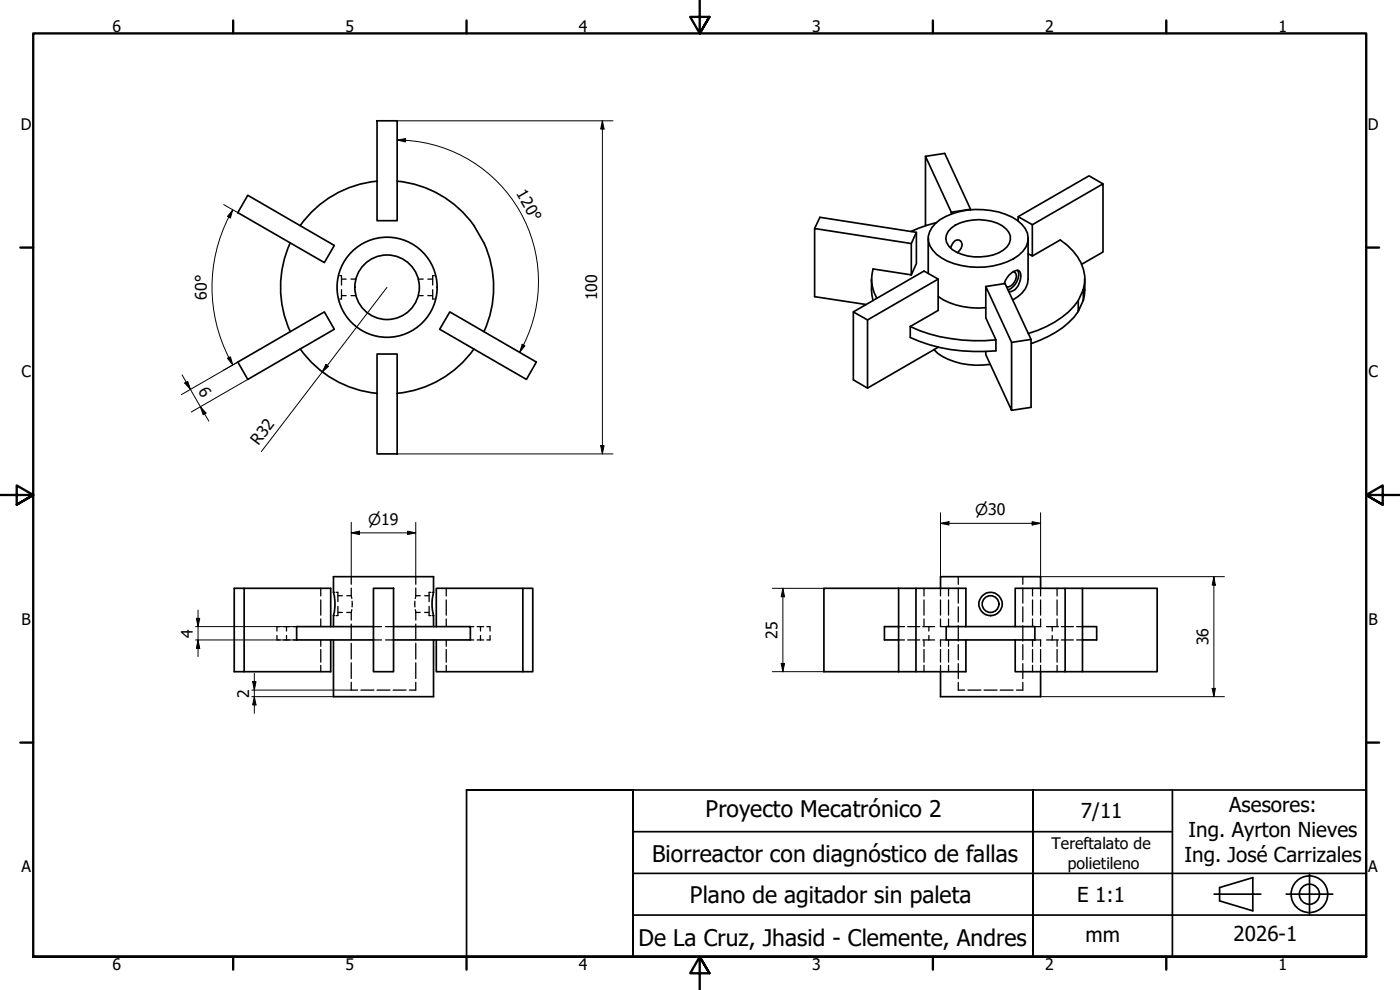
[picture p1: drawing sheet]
<svg xmlns="http://www.w3.org/2000/svg" width="420mm" height="297mm" viewBox="0 0 420 297" stroke-linecap="round" stroke-linejoin="round" font-family="sans-serif">
<!-- layer: Hidden (ISO) -->
<g fill="none" stroke="#000" stroke-width=".38">
<path d="M101.6 89.7h.3M101.6 82.7h.3M102.2 82.7h.3v2.8M102.5 86.9v2.8h-.3M102.5 88.7h1.4M102.5 83.7h1.4M105.3 88.7h1.5M105.3 83.7h1.5M125.5 88.7h1.5M125.5 83.7h1.5M128.4 88.7h1.5M128.4 83.7h1.5"/>
<path d="M129.9 86.9v2.8h.3M130.2 82.7h-.3v2.8M130.4 89.7h.3M130.4 82.7h.3M96.3 176.5v2.3M100.1 177.7h.4M101 177.7h.4v2.8M101.4 178.7h1.3M104.1 178.7h1.3M105.4 178.7l.2 .9M105.4 173v2.3M105.4 176.5v2.2"/>
<path d="M124.8 178.7l-.1 .9M124.8 178.7h1.3M124.8 173v2.3M124.8 176.5v2.2M127.4 178.7h1.4M129.2 177.7h-.4v2.8M129.7 177.7h.4M133.9 176.5v2.3M277.3 176.5v2.3M282.3 176.5v2.3M284.7 176.5v2.3M287.6 173v2.3"/>
<path d="M287.6 176.5v4.5M307 173v2.3M307 176.5v4.5M309.9 176.5v2.3M312.3 176.5v2.3M317.2 176.5v2.3M83.1 190.7v1.3h1M84.1 188h-1v1.3M85 192h2M85 188h2M86 188v1.3M86 190.7v1.3"/>
<path d="M88 192h1M88 188h1M96.3 180v4.6M96.3 185.7v2.3M96.3 192v1.9M96.3 194.9v3.8M96.3 199.6v1.9M100.1 184.7h.4M101.4 181.9v2.8h-.4M101.4 183.8h1.3M104.1 183.8h1.3M105.4 183.8v2.2"/>
<path d="M105.4 187.2v4.7M105.4 193v4.7M105.4 198.9v4.7M105.6 182.9l-.2 .9M105.7 180.4v1.7M112.1 192h2.4M112.1 188h2.4M115.7 192h2.4M115.7 188h2.4M124.5 180.4v1.7M124.7 182.9l.1 .9M124.8 183.8h1.3"/>
<path d="M124.8 183.8v2.2M124.8 187.2v4.7M124.8 193v4.7M124.8 198.9v4.7M127.4 183.8h1.4M128.8 181.9v2.8h.4M129.7 184.7h.4M133.9 180v4.6M133.9 185.7v2.3M133.9 192v1.9M133.9 194.9v3.8M133.9 199.6v1.9"/>
<path d="M141.2 192h1M141.2 188h1M143.2 188h1v1.3M143.2 192h2M144.2 188h1M144.2 190.7v1.3M146.1 188h1v1.3M147.1 190.7v1.3h-1M269.7 192h1.8M269.7 188h1.8M272.4 192h3.6M272.4 188h3.6"/>
<path d="M276.9 192h3.6M276.9 188h3.6M277.3 180v4.6M277.3 185.7v2.3M277.3 192v1.9M277.3 194.9v3.8M277.3 199.6v1.9M278.8 188v1.3M278.8 190.7v1.3M282.2 192h1.8M282.2 188h1.8M282.3 180v4.6"/>
<path d="M282.3 185.7v2.3M282.3 192v1.9M282.3 194.9v3.8M282.3 199.6v1.9M284.7 180v4.6M284.7 185.7v2.3M284.7 192v1.9M284.7 194.9v3.8M284.7 199.6v1.9M287.6 182.1v4.5M287.6 187.8v4.5M287.6 193.4v4.6"/>
<path d="M287.6 199.1v4.5M307 182.1v4.5M307 187.8v4.5M307 193.4v4.6M307 199.1v4.5M309.9 180v4.6M309.9 185.7v2.3M309.9 192v1.9M309.9 194.9v3.8M309.9 199.6v1.9M310.6 192h1.8M310.6 188h1.8"/>
<path d="M312.3 180v4.6M312.3 185.7v2.3M312.3 192v1.9M312.3 194.9v3.8M312.3 199.6v1.9M314.1 188h1.7v1.3M314.1 192h3.5M315.8 188h1.8M315.8 190.7v1.3M317.2 180v4.6M317.2 185.7v2.3M317.2 192v1.9"/>
<path d="M317.2 194.9v3.8M317.2 199.6v1.9M318.5 192h3.6M318.5 188h3.6M323.1 192h1.8M323.1 188h1.8M105.4 204.7v2.4h1.9M108.3 207.1h3.9M113.2 207.1h3.8M118 207.1h3.9M124.8 204.7v2.4h-1.9M287.6 204.8v2.3h1.9"/>
<path d="M290.5 207.1h3.9M295.3 207.1h3.9M300.2 207.1h3.8M307 204.8v2.3h-1.9"/>
</g>
<!-- layer: Visible (ISO) -->
<g fill="none" stroke="#000" stroke-width=".51">
<path d="M113.2 36.2h6v30h-6zM74.4 58.6l25.9 15-3 5.2-25.9-15zM113.2 54.4a32 32 0 0 0-23.1 13.3M119.2 54.4a32 32 0 0 1 23 13.3 31.9 31.9 0 0 1 5.5 13.4 32 32 0 0 1-2.5 18.4M277.7 46.9l5.8-.9 7.8 17M331 55.2l-4.2-2.4-21.2 12.2M87.1 72.9a32 32 0 0 0 0 26.6M244.5 68.6l1.6-3.4 28.9 4.5v9.4l-1.5 3.4M273.5 73.1l-29-4.5v20.4l15.4 2.4M275 69.7l-1.5 3.4v9.4M278.6 71.5v10.5M280.7 67a21.4 21.4 0 0 1 19-3.4 13.6 13.6 0 0 1 8 5 5.8 5.8 0 0 1-1.9 8 22.4 22.4 0 0 1-23.2 .8 6.4 6.4 0 0 1-3.6-7.8l.7-1.3z"/>
<path d="M281.1 66.8l-2.8 .7-4.9 2M285.3 74.4l.5-1.1a1.5 1.5 0 0 1 1.4-1.3 1.5 1.5 0 0 1 1.5 1.3 3.2 3.2 0 0 1-1.4 2.5M285.5 63.7l-7.8-16.8 .2 20.8M285.5 68.4a14.6 14.6 0 0 1 15.3-.7 4.2 4.2 0 0 1 2.1 5.4 9.8 9.8 0 0 1-8.6 4 12.2 12.2 0 0 1-9.6-3.3 3.6 3.6 0 0 1 .8-5.4zM291.3 62.8l-5.8 .9v.5M305.6 66.3v-1.3l4.2 2.4M308.5 71.5v12.2a6.5 6.5 0 0 1-2.9 5.2l-1.7 1.1M308.5 76.1l1.3 .7v-9.4l21.2-12.2v20.4l-6.4 3.7M309.8 76.8l8.4-4.8a15.3 15.3 0 0 1 7.4 10.9l-.1 2-.4 2M135 93.6l26 15-3 5.2-26-15zM256.1 93.6l4.2 2.4M261.6 83.7v3.3l.4 3.2"/>
<path d="M273.2 98v3.3a50.2 50.2 0 0 0 25.7 4v-3.3l-3.1-6.6v-9.4l7.8 16.7v20.4l-7.8-16.7v-.9M273.2 98a50.2 50.2 0 0 0 25.7 4M273.2 98l8.4-4.9v-9.4l-4.3-2.4-21.2 12.3v20.4l4.2 2.4 21.3-12.3M273.5 82.5l-11.5-1.8a11 11 0 0 0 1.1 8.8M281.6 88.9a21 21 0 0 0 14.2 3.4M281.6 83.7l-21.3 12.3v20.4M295.8 86l5.8-.9 7.8 16.7v20.4l-5.8 .9M301.4 85.1a5.1 5.1 0 0 1 4.1-4l.3 .1a3.4 3.4 0 0 1 0 4.1l-.3 .5a2.97 2.97 0 0 1-2.7 1.7M301.5 84.9v.2M304.1 81.5a1.49 1.49 0 0 1 .8 2.2 2.91 2.91 0 0 1-2.8 2.3M305.4 81.1a4.6 4.6 0 0 1-2.1 5.6l-.8 .3M323.6 93.5a24.4 24.4 0 0 1-11.5 8.6l-2.7 1"/>
<path d="M323.6 90.2a26.8 26.8 0 0 1-15 9.9M325.1 86.9v3.2l-1.5 3.4v-3.3zM325.6 83.7v3.3l-.5 3.1M71.4 108.6l25.9-15 3 5.2-25.9 15zM90.1 104.7a32 32 0 0 0 23.1 13.3M113.2 106.2h6v30h-6zM142.2 104.7a32 32 0 0 1-23 13.3M280.3 104.9a17.6 17.6 0 0 0 12.5 4.7l4.4-.3M309.4 101.8l-5.8 .9M73.3 176.5h-3v25h29v-9.5M112.1 176.5h6v25h-6zM156.9 176.5h3v25h-3"/>
<path d="M269.7 176.5h-22.4v25h22.4M269.7 176.5h5.2M269.7 176.5v25M282.3 176.5v-3.5h30v3.5M319.7 176.5h5.2v25h-5.2M324.9 176.5h22.4v25h-22.4M99.3 188v-11.5h-26v25M100.1 188v-3.3a13.9 13.9 0 0 0 0-7v-4.7h30v4.7a13.9 13.9 0 0 0 0 7v3.3M100.1 192v17h30v-17M112.1 188h-23.1v4h23.1M118.1 188h23.1v4h-23.1M130.9 188v-11.5h26v25h-26v-9.5"/>
<path d="M269.7 188h-4.3v4h4.3M284 188h26.6v4h-26.6zM289.9 192v9.5h-20.2M289.9 188v-11.5h-15v25M304.7 188v-11.5h15v25h-15v-9.5M324.9 188h4.2v4h-4.2M282.3 201.5v7.5h30v-7.5"/>
<circle cx="116.2" cy="86.2" r="15"/>
<circle cx="116.2" cy="86.2" r="9.7"/>
<circle cx="297.3" cy="181.2" r="3.5"/>
<circle cx="297.3" cy="181.2" r="2.51"/>
</g>
<!-- layer: Border (ISO) -->
<g fill="none" stroke="#000" stroke-width=".7">
<path d="M70 6.1v3.9M140 6.1v3.9M210 0v10l-2.9-4.9h5.8l-2.9 4.9 2.9-4.9M280 6.1v3.9M350 6.1v3.9M6.1 74.3h3.9M410 74.3h3.9M0 148.5h10l-5-2.8v5.7l5-2.9-5 2.9M420 148.5h-10l5-2.8v5.7l-5-2.9 5 2.9M6.1 222.8h3.9M410 222.8h3.9M10 287.1v-277.1h400v277.1h-400h400"/>
<path d="M70 287.1v3.8M140 287.1v3.8M212.9 292l-2.9-4.9 2.9 4.9h-5.8l2.9-4.9v9.9M280 287.1v3.8M350 287.1v3.8"/>
</g>
<!-- layer: Title (ISO) -->
<g fill="none" stroke="#000" stroke-width=".51">
<path d="M140 237v50.1h50v-50.1v50.1v-25M190 237h-50h50v25.1M190 237h220v50.1h-220zM351.9 237v50.1M190 249.5h161.9M310 257v20M190 274.6h220M190 262.1h220M310 262.1v12.5M364.4 268.3h14M366 266.3l10-3v10l-10-3zM386 268.3h14"/>
<path d="M393 262.1v12.3M310 287.1v-50.1v50.1"/>
<circle cx="393" cy="268.3" r="5.5"/>
<circle cx="393" cy="268.3" r="3"/>
</g>
<!-- layer: Dimension (ISO) -->
<g fill="none" stroke="#000" stroke-width=".3">
<path d="M119.2 36.2h64.8M180.8 36.2l.5 2.5h-1zM180.8 36.2v100M119.2 42l2.5-.4v1zM119.2 42a42.5 42.5 0 0 1 36.8 63.7M67.1 61.4l4.3 2.4M68.7 65.1a46.5 46.5 0 0 0 0 42.1M69.8 63l-.6 2.4-.9-.5zM69.8 63l-1.1 2.1M116.1 86.2l-37.7 49.3M54.7 112.5l8 13.9M55.4 114.9l.9-.5 .8 2.4z"/>
<path d="M67.1 111l4.3-2.4-17 9.8M68.3 107.5l.9-.5 .6 2.5zM68.7 107.3l1.1 2.2M74.4 113.8l-17 9.8M97.8 109.3l.8 .6-1.9 1.7zM156.7 103.3l.8 .4-1.5 2zM60.1 122l1.7 1.9-.8 .5zM119.2 136.2h64.8M180.3 133.7h1l-.5 2.5zM105.4 159.9l2.5-.5v1zM105.4 159.9h19.4M105.4 156.7v16.3"/>
<path d="M122.3 159.4l2.5 .5-2.5 .5zM124.8 156.7v16.3M282.3 157l2.5-.5v1zM282.3 157h30M282.3 153.8v19.2M309.8 156.5l2.5 .5-2.5 .5zM312.3 153.8v19.2h55.2M231.8 176.5h15.5M234.9 176.5l.6 2.6h-1.1zM234.9 176.5v25M364.3 173l.4 2.6h-.9zM364.3 173v36"/>
<path d="M58.7 192h30.3M58.7 188h30.3M58.9 185.5h1l-.5 2.5zM59.4 192l.5 2.5h-1zM59.4 183.1v13.9M234.4 199.1h1.1l-.6 2.4zM75.6 209h24.5M75.6 207.1h29.8M75.8 204.5h1l-.5 2.6zM76.3 209l.5 2.5h-1zM76.3 202v12M231.8 201.5h15.5"/>
<path d="M312.3 209h55.2M363.8 206.6h.9l-.4 2.4z"/>
</g>
<g fill="#000">
<path d="M180.8 36.2l.5 2.5h-1zM119.2 42l2.5-.4v1zM69.8 63l-.6 2.4-.9-.5zM55.4 114.9l.9-.5 .8 2.4zM68.3 107.5l.9-.5 .6 2.5zM97.8 109.3l.8 .6-1.9 1.7zM156.7 103.3l.8 .4-1.5 2zM60.1 122l1.7 1.9-.8 .5zM180.3 133.7h1l-.5 2.5zM105.4 159.9l2.5-.5v1zM282.3 157l2.5-.5v1zM309.8 156.5l2.5 .5-2.5 .5z"/>
<path d="M122.3 159.4l2.5 .5-2.5 .5zM234.9 176.5l.6 2.6h-1.1zM364.3 173l.4 2.6h-.9zM58.9 185.5h1l-.5 2.5zM59.4 192l.5 2.5h-1zM234.4 199.1h1.1l-.6 2.4zM75.8 204.5h1l-.5 2.6zM76.3 209l.5 2.5h-1zM363.8 206.6h.9l-.4 2.4z"/>
</g>
<g font-size="6.9">
<text x="211.8" y="245.2">Proyecto Mecatrónico 2</text>
<text x="195.7" y="258.7">Biorreactor con diagnóstico de fallas</text>
<text x="207.1" y="270.9">Plano de agitador sin paleta</text>
<text x="191.6" y="283.8">De La Cruz, Jhasid - Clemente, Andres</text>
</g>
<g font-size="6.2">
<text x="324.4" y="245.5">7/11</text>
<text x="368.9" y="243.7">Asesores:</text>
<text x="356.7" y="251.1">Ing. Ayrton Nieves</text>
<text x="355.5" y="258.5">Ing. José Carrizales</text>
<text x="323.3" y="270.6">E 1:1</text>
<text x="325.8" y="282.8">mm</text>
<text x="370.2" y="282.4">2026-1</text>
</g>
<g font-size="4.8">
<text x="33.7" y="9.6">6</text>
<text x="103.7" y="9.6">5</text>
<text x="173.7" y="9.6">4</text>
<text x="243.7" y="9.6">3</text>
<text x="313.7" y="9.6">2</text>
<text x="383.7" y="9.6">1</text>
<text x="6.2" y="38.9">D</text>
<text x="410.5" y="38.9">D</text>
<text x="154.8" y="58" transform="rotate(60 154.8 58)">120°</text>
<text x="62" y="90" transform="rotate(-90 62 90)">60°</text>
<text x="179.2" y="90.2" transform="rotate(-90 179.2 90.2)">100</text>
<text x="6.4" y="113.1">C</text>
<text x="410.7" y="113.1">C</text>
<text x="59.4" y="117.5" transform="rotate(60 59.4 117.5)">6</text>
<text x="77.6" y="133.9" transform="rotate(-53 77.6 133.9)">R32</text>
<text x="6.4" y="187.4">B</text>
<text x="57.9" y="191.4" transform="rotate(-90 57.9 191.4)">4</text>
<text x="233.4" y="191.6" transform="rotate(-90 233.4 191.6)">25</text>
<text x="410.7" y="187.4">B</text>
<text x="362.6" y="193.7" transform="rotate(-90 362.6 193.7)">36</text>
<text x="74.8" y="209.3" transform="rotate(-90 74.8 209.3)">2</text>
<text x="315.5" y="254.9">Tereftalato de</text>
<text x="6.4" y="261.7">A</text>
<text x="320.4" y="260.7">polietileno</text>
<text x="410.7" y="261.7">A</text>
<text x="33.7" y="290.9">6</text>
<text x="103.7" y="290.9">5</text>
<text x="173.7" y="290.9">4</text>
<text x="243.7" y="290.9">3</text>
<text x="313.7" y="290.9">2</text>
<text x="383.7" y="290.9">1</text>
</g>
<g font-size="4.6">
<text x="292.7" y="154.6">⌀30</text>
<text x="110.5" y="157.5">⌀19</text>
</g>
</svg>
